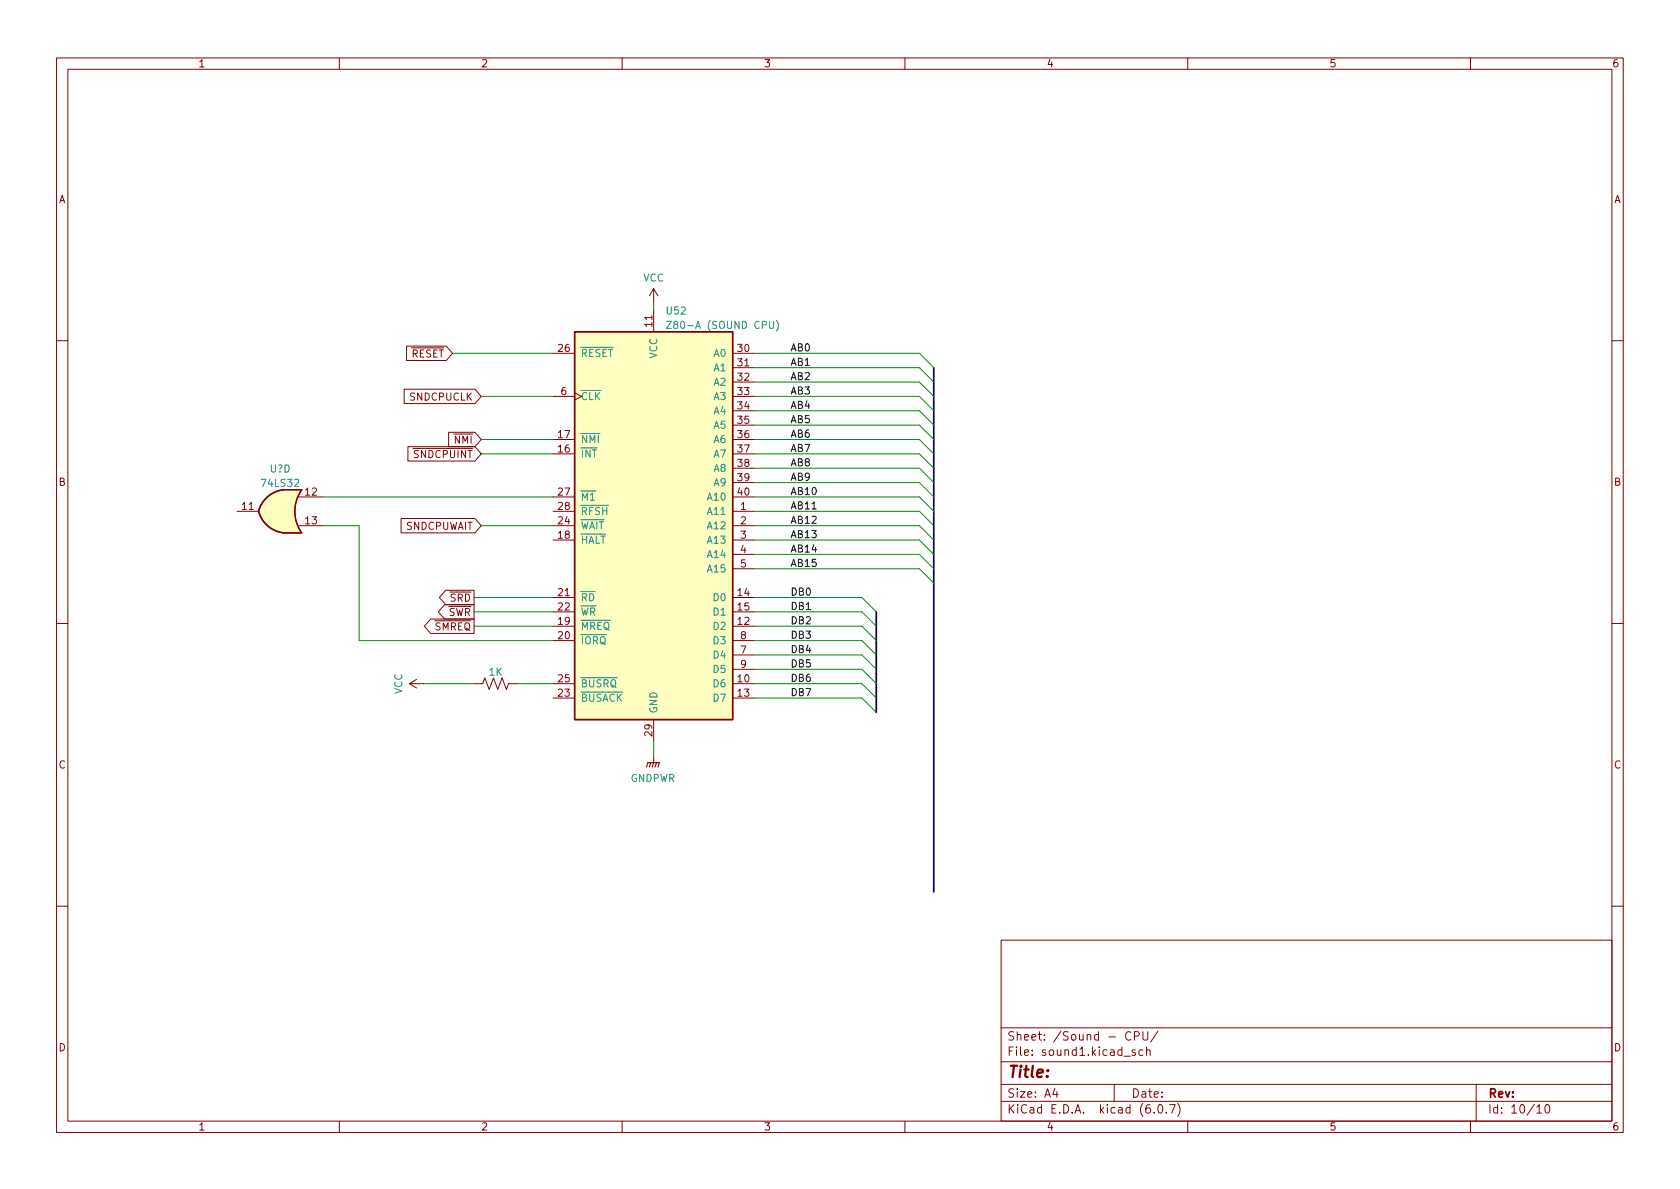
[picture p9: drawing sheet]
<svg xmlns="http://www.w3.org/2000/svg" width="297mm" height="210mm" viewBox="0 0 297 210" stroke-linecap="round" stroke-linejoin="round" font-family="sans-serif">
<g fill="none" stroke="#840000" stroke-width=".18">
<path d="M10 10.2h277v190.1h-277zM12 12.2h273v186.1h-273zM60 10.2v2M110 10.2v2M160 10.2v2M210 10.2v2M260 10.2v2M115.6 51v2.6M115.6 54.9v3.8M115.6 51l-.8 1.3M115.6 51l.7 1.3M10 60.2h2"/>
<path d="M71.5 68.8h12.5l1.1 1.3-1.1 1.3h-12.5zM71.9 61.2h7l1.1 1.3-1.1 1.2h-7zM72.1 79h11.9l1.1 1.3-1.1 1.2h-11.9zM79.3 76.4h4.7l1.1 1.3-1.1 1.3h-4.7zM97.8 77.7h3.8M97.8 62.5h3.8M97.8 70.1h3.8M101.6 69.5l1.3 .6-1.3 .6M129.5 77.7h3.8M129.5 62.5h3.8M129.5 65h3.8M129.5 67.6h3.8"/>
<path d="M129.5 70.1h3.8M129.5 72.6h3.8M129.5 75.2h3.8M285 60.2h2M41.9 90.4h3.8M50.2 86.6h3.1a6.6 6.6 0 0 0 0 7.6h-3.1M52.8 93h4.3M52.8 87.9h4.3M70.9 91.7h13.1l1.1 1.3-1.1 1.2h-13.1zM97.8 90.4h3.8M97.8 80.3h3.8M97.8 95.5h3.8"/>
<path d="M97.8 93h3.8M97.8 87.9h3.8M129.5 90.4h3.8M129.5 80.3h3.8M129.5 95.5h3.8M129.5 93h3.8M129.5 87.9h3.8M129.5 82.8h3.8M129.5 85.3h3.8M129.5 98h3.8M10 110.2h2M76.1 109.5h7.7v2.5h-7.7l-1.1-1.3z"/>
<path d="M78.6 106.9h5.2v2.6h-5.2l-1.1-1.3zM78.8 104.4h5v2.5h-5l-1.1-1.2zM97.8 110.7h3.8M97.8 105.7h3.8M97.8 108.2h3.8M97.8 113.3h3.8M129.5 110.7h3.8M129.5 105.7h3.8M129.5 108.2h3.8M129.5 113.3h3.8M129.5 100.6h3.8M129.5 115.8h3.8"/>
<path d="M129.5 118.4h3.8M285 110.2h2M72.4 120.9h2.5M72.4 120.9l1.3 .8M73.7 120.1l-1.3 .8M83.8 120.9h1.5l.4-1 .8 2 .7-2 .8 2 .8-2 .7 2 .4-1h1.5M97.8 120.9h3.8M97.8 123.4h3.8M115.6 127.2v3.9M115.6 133.6v1.3M129.5 120.9h3.8M129.5 123.4h3.8"/>
<path d="M10 160.2h2M177 166.3h108v32h-108zM285 160.2h2M60 198.3v2M110 198.3v2M160 198.3v2M177 194.8h108M177 191.8h108M177 187.8h108M177 181.8h108M186.5 192.5l-.4 1h1M186.9 193v1"/>
<path d="M197 191.8v3M198.7 186.8h1.2M199.9 182.6a.6 .6 0 0 0-.7 0 .6 .6 0 0 0-.2 .7 .56 .56 0 0 0 .3 .6 .56 .56 0 0 0 .6-.1M200.6 183.2l.7-.1 .1-.2v-.3l-.3-.2h-.5v1.5M200.7 185.7l-.3-.1-.3 .2 .1 .3 .5 .1v.4h-.6M202.1 185.7l-.5-.1-.2 .3v.4l.1 .3h.6M202.1 182.4v1.2l.3 .3h.4l.1-.3v-1.2M202.7 185.8l.2-.2 .4 .1 .1 .9M202.7 185.1v1.5M204.1 196.7v.1M204.7 182.4l-1.3 1.9M204.9 195.4l.2-.1a.81 .81 0 0 1 .6 .7 .81 .81 0 0 1-.3 .8h-.2a.81 .81 0 0 1-.6-.6 .81 .81 0 0 1 .3-.8z"/>
<path d="M206.2 196.7v.1M206.8 195.3h1l-.7 1.5M208.2 195.1a1.72 1.72 0 0 1 0 2.3M210 198.3v2M260 198.3v2M261 191.8v6.5M271.7 195.8l.5-.5v1.5M271.7 196.8h.9M273.4 195.4l.1-.1a.8 .8 0 0 1 .5 .8 .8 .8 0 0 1-.5 .7 .99 .99 0 0 1-.1-1.4z"/>
</g>
<g fill="#ffffc2" stroke="#ffffc2" stroke-width=".18">
<path d="M101.6 58.7h27.9v68.5h-27.9z"/>
<path d="M45.7 90.4l5-1.3-.6 5.1a5.2 5.2 0 0 1-4.4-3.8z"/>
<path d="M50.2 94.2h3.1z"/>
<path d="M50.2 86.6h3.1z"/>
<path d="M50.2 86.6h3.1a6.6 6.6 0 0 0 0 7.6h-3.1z"/>
<path d="M47 88.2a5.1 5.1 0 0 1 3.1-1.6l.6 5.1-5-1.3 .5-1.2z"/>
</g>
<path d="M101.6 58.7h27.9v68.5h-27.9zM50.1 86.6a5.1 5.1 0 0 0-4.4 3.8 5.2 5.2 0 0 0 4.4 3.8M50.2 86.6h3.1a6.6 6.6 0 0 0 0 7.6h-3.1" fill="none" stroke="#840000" stroke-width=".25"/>
<path d="M117.9 56.8h.8l-.8 1.3h.8M137.3 56.6a1.46 1.46 0 0 1 0 2" fill="none" stroke="#008484" stroke-width=".18"/>
<path d="M114.3 135.6l.3-.7h2l-.3 .7M115.1 134.9l-.3 .7M115.6 134.9l-.3 .7M116.1 134.9l-.3 .7" fill="none" stroke="#840000" stroke-width=".2"/>
<path d="M143.6 90h.7" fill="none" stroke="#000" stroke-width=".18"/>
<path d="M165.1 65v92.7M154.9 108.2v17.8" fill="none" stroke="#000084" stroke-width=".3"/>
<g fill="none" stroke="#008400" stroke-width=".18">
<path d="M115.6 53.6v1.3M80 62.5h17.8M85.1 77.7h12.7M85.1 70.1h12.7M133.3 65h29.3l2.5 2.6M133.3 72.6h29.3l2.5 2.6M133.3 77.7h29.3l2.5 2.6M133.3 62.5h29.3l2.5 2.5M133.3 70.1h29.3l2.5 2.5M133.3 67.6h29.3l2.5 2.5M133.3 75.2h29.3l2.5 2.5M57.1 87.9h40.7"/>
<path d="M57.1 93h6.4v20.3h34.3M85.1 80.3h12.7M85.1 93h12.7M133.3 85.3h29.3l2.5 2.6M133.3 87.9h29.3l2.5 2.5M133.3 80.3h29.3l2.5 2.5M133.3 82.8h29.3l2.5 2.5M133.3 93h29.3l2.5 2.5M133.3 98h29.3l2.5 2.6M133.3 90.4h29.3l2.5 2.6M133.3 95.5h29.3l2.5 2.5M83.8 108.2h14"/>
<path d="M83.8 105.7h14M83.8 110.7h14M133.3 100.6h29.3l2.5 2.5M133.3 108.2h19.1l2.5 2.5M133.3 115.8h19.1l2.5 2.6M133.3 118.4h19.1l2.5 2.5M133.3 105.7h19.1l2.5 2.5M133.3 113.3h19.1l2.5 2.5M133.3 110.7h19.1l2.5 2.6M74.9 120.9h8.9M91.4 120.9h6.4M115.6 131.1v2.5"/>
<path d="M133.3 120.9h19.1l2.5 2.5M133.3 123.4h19.1l2.5 2.6"/>
</g>
<text font-size="2.8" fill="#840000" x="178" y="190.6">Title:</text>
<g font-size="2.1" fill="#840000">
<text x="178" y="184">Sheet: /Sound - CPU/</text>
<text x="178" y="186.7">File: sound1.kicad_sch</text>
<text x="178" y="196.9">KiCad E.D.A. kicad (6.0.7)</text>
<text x="178" y="194.1">Size: A4</text>
<text x="200" y="194.1">Date:</text>
<text x="263" y="194.1">Rev:</text>
<text x="263" y="196.9">Id: 10/10</text>
</g>
<g font-size="1.8" fill="#840000">
<text x="35" y="11.9">1</text>
<text x="85" y="11.9">2</text>
<text x="135" y="11.9">3</text>
<text x="185" y="11.9">4</text>
<text x="235" y="11.9">5</text>
<text x="285" y="11.9">6</text>
<text x="10.3" y="35.9">A</text>
<text x="285.3" y="35.9">A</text>
<text x="115.3" y="57.7" transform="rotate(-90 115.3 57.7)">11</text>
<text x="71.3" y="63.2">~{RESET}</text>
<text x="98.7" y="62.2">26</text>
<text x="130.5" y="62.2">30</text>
<text x="130.5" y="64.8">31</text>
<text x="72.6" y="70.8">SNDCPUCLK</text>
<text x="99.2" y="69.8">6</text>
<text x="130.5" y="67.3">32</text>
<text x="130.5" y="69.8">33</text>
<text x="98.7" y="77.5">17</text>
<text x="130.5" y="72.4">34</text>
<text x="130.5" y="74.9">35</text>
<text x="130.5" y="77.5">36</text>
<text x="72" y="81">~{SNDCPUINT}</text>
<text x="79" y="78.4">~{NMI}</text>
<text x="98.7" y="80">16</text>
<text x="130.5" y="80">37</text>
<text x="130.5" y="82.5">38</text>
<text x="10.3" y="85.9">B</text>
<text x="54" y="87.6">12</text>
<text x="98.7" y="87.6">27</text>
<text x="130.5" y="85.1">39</text>
<text x="130.5" y="87.6">40</text>
<text x="285.3" y="85.9">B</text>
<text x="42.8" y="90.2">11</text>
<text x="54" y="92.7">13</text>
<text x="71.7" y="93.7">SNDCPUWAIT</text>
<text x="98.7" y="95.2">18</text>
<text x="98.7" y="92.7">24</text>
<text x="98.7" y="90.2">28</text>
<text x="131" y="90.2">1</text>
<text x="131" y="92.7">2</text>
<text x="131" y="95.2">3</text>
<text x="131" y="97.8">4</text>
<text x="131" y="100.3">5</text>
<text x="78.2" y="106.4">~{SRD}</text>
<text x="98.7" y="105.4">21</text>
<text x="98.7" y="107.9">22</text>
<text x="130.5" y="105.4">14</text>
<text x="130.5" y="107.9">15</text>
<text x="75.5" y="111.5">~{SMREQ}</text>
<text x="77.8" y="108.9">~{SWR}</text>
<text x="98.7" y="110.5">19</text>
<text x="98.7" y="113">20</text>
<text x="130.5" y="110.5">12</text>
<text x="131" y="113">8</text>
<text x="131" y="115.6">7</text>
<text x="131" y="118.1">9</text>
<text x="98.7" y="123.2">23</text>
<text x="98.7" y="120.6">25</text>
<text x="130.5" y="120.6">10</text>
<text x="130.5" y="123.2">13</text>
<text x="115.3" y="130.1" transform="rotate(-90 115.3 130.1)">29</text>
<text x="10.3" y="135.9">C</text>
<text x="285.3" y="135.9">C</text>
<text x="10.3" y="185.9">D</text>
<text x="285.3" y="185.9">D</text>
<text x="35" y="199.9">1</text>
<text x="85" y="199.9">2</text>
<text x="135" y="199.9">3</text>
<text x="185" y="199.9">4</text>
<text x="235" y="199.9">5</text>
<text x="285" y="199.9">6</text>
</g>
<g font-size="1.8" fill="#008484">
<text x="113.7" y="49.8">VCC</text>
<text x="117.9" y="55.6">U52</text>
<text x="119.2" y="58.1">Z80-A (SOUND CPU)</text>
<text x="102.6" y="63.1">~{RESET}</text>
<text x="116.2" y="63.4" transform="rotate(-90 116.2 63.4)">VCC</text>
<text x="126.3" y="63.1">A0</text>
<text x="126.3" y="65.7">A1</text>
<text x="102.6" y="70.7">~{CLK}</text>
<text x="126.3" y="68.2">A2</text>
<text x="126.3" y="70.7">A3</text>
<text x="126.3" y="73.3">A4</text>
<text x="126.3" y="75.8">A5</text>
<text x="47.7" y="83.5">U?D</text>
<text x="102.6" y="80.9">~{INT}</text>
<text x="102.6" y="78.4">~{NMI}</text>
<text x="126.3" y="78.4">A6</text>
<text x="126.3" y="80.9">A7</text>
<text x="126.3" y="83.4">A8</text>
<text x="46.4" y="86.1">74LS32</text>
<text x="102.6" y="88.5">~{M1}</text>
<text x="125.3" y="88.5">A10</text>
<text x="126.3" y="86">A9</text>
<text x="102.6" y="93.6">~{WAIT}</text>
<text x="102.6" y="91.1">~{RFSH}</text>
<text x="125.3" y="91.1">A11</text>
<text x="125.3" y="93.6">A12</text>
<text x="102.6" y="96.1">~{HALT}</text>
<text x="125.3" y="96.1">A13</text>
<text x="125.3" y="98.7">A14</text>
<text x="125.3" y="101.2">A15</text>
<text x="102.6" y="106.3">~{RD}</text>
<text x="126.3" y="106.3">D0</text>
<text x="102.6" y="111.4">~{MREQ}</text>
<text x="102.6" y="113.9">~{IORQ}</text>
<text x="102.6" y="108.8">~{WR}</text>
<text x="126.3" y="111.4">D2</text>
<text x="126.3" y="108.8">D1</text>
<text x="126.3" y="113.9">D3</text>
<text x="86.5" y="119.5">1K</text>
<text x="126.3" y="116.5">D4</text>
<text x="126.3" y="119">D5</text>
<text x="71.1" y="122.8" transform="rotate(-90 71.1 122.8)">VCC</text>
<text x="102.6" y="124.1">~{BUSACK}</text>
<text x="102.6" y="121.5">~{BUSRQ}</text>
<text x="126.3" y="121.5">D6</text>
<text x="126.3" y="124.1">D7</text>
<text x="116.2" y="126.2" transform="rotate(-90 116.2 126.2)">GND</text>
<text x="111.4" y="138.3">GNDPWR</text>
</g>
<g font-size="1.8">
<text x="139.7" y="64.7">AB1</text>
<text x="139.7" y="62.1">AB0</text>
<text x="139.7" y="69.7">AB3</text>
<text x="139.7" y="67.2">AB2</text>
<text x="139.7" y="74.8">AB5</text>
<text x="139.7" y="72.3">AB4</text>
<text x="139.7" y="77.4">AB6</text>
<text x="139.7" y="82.4">AB8</text>
<text x="139.7" y="79.9">AB7</text>
<text x="139.7" y="87.5">AB10</text>
<text x="139.7" y="85">AB9</text>
<text x="139.7" y="90.1">AB11</text>
<text x="139.7" y="92.6">AB12</text>
<text x="139.7" y="95.1">AB13</text>
<text x="139.7" y="100.2">AB15</text>
<text x="139.7" y="97.7">AB14</text>
<text x="139.7" y="105.3">DB0</text>
<text x="139.7" y="107.8">DB1</text>
<text x="139.7" y="110.4">DB2</text>
<text x="139.7" y="112.9">DB3</text>
<text x="139.7" y="115.5">DB4</text>
<text x="139.7" y="118">DB5</text>
<text x="139.7" y="120.5">DB6</text>
<text x="139.7" y="123.1">DB7</text>
</g>
</svg>
